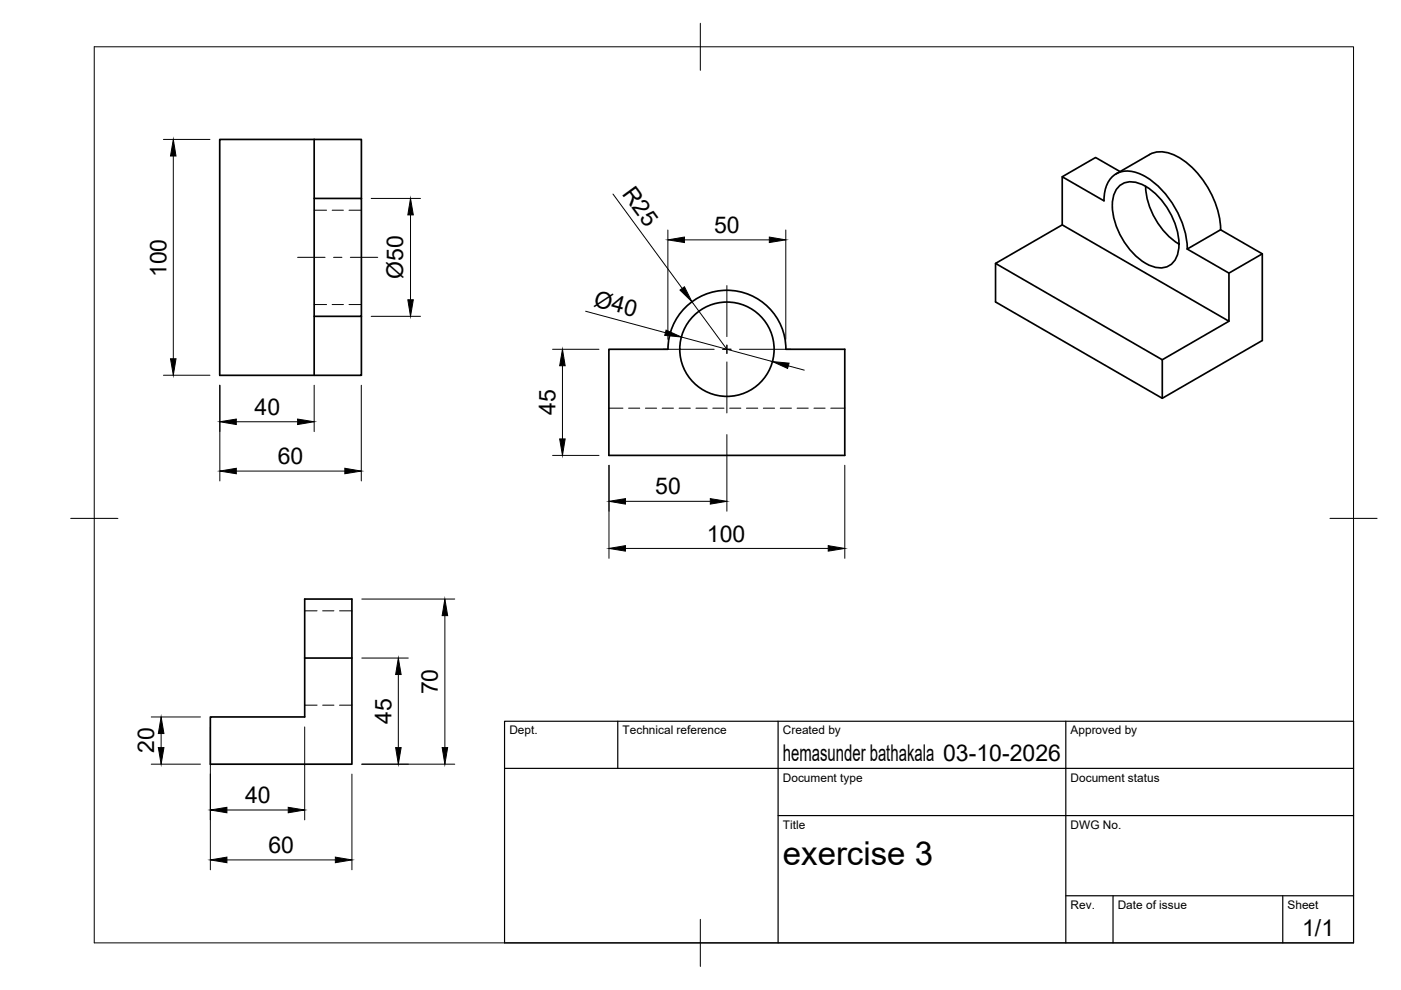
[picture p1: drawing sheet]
<svg xmlns="http://www.w3.org/2000/svg" width="297mm" height="210mm" viewBox="0 0 297 210" stroke-linecap="round" stroke-linejoin="round" font-family="sans-serif">
<!-- layer: Visible -->
<g fill="none" stroke="#000" stroke-width=".36">
<path d="M66.6 29.6h10v12.5M66.6 29.6h-20v50h30v-12.5M66.6 29.6v12.5M225.2 37.5l8.9 5.1a5.9 5.9 0 0 1 3.4-6.1 7.5 7.5 0 0 1 6.4 1.6 19.8 19.8 0 0 1 7.8 14.7l8.9 5.1v10.2l-35.4-20.4zM236.6 36.9l7.1-4.1a6.6 6.6 0 0 1 6.9 1 19.7 19.7 0 0 1 8.2 14.9M237 39.8a4 4 0 0 1 4.9-.8 15 15 0 0 1 8 13.9 4 4 0 0 1-6 3.4 15 15 0 0 1-8-13.9l.2-1zM237.5 36.4l-5.2-3-7.1 4.1M242.9 39.5a15.6 15.6 0 0 0 7.1 12.2M66.6 42.1h10v25h-10zM225.2 47.7l-14.1 8.2 35.3 20.4v8.1M251.7 52.8l7.1-4.1 8.8 5.1v18.4l-21.2 12.2-35.3-20.4v-8.1M267.6 53.8l-7 4.1"/>
<path d="M66.6 67.1v12.5M166.6 74a12.5 12.5 0 0 0-12.5-12.5 12.5 12.5 0 0 0-12.5 12.5l-12.5 .1v22.5h50v-22.5h-12.5M260.6 68.1l-14.2 8.2M64.6 139.5v-12.5h10v12.5M44.6 152h20v-12.5h10v22.5h-30z"/>
<circle cx="154.1" cy="74" r="10"/>
</g>
<!-- layer: Hidden -->
<g fill="none" stroke="#000" stroke-width=".21">
<path d="M66.6 44.6h2.6M70.4 44.6h2.4M74 44.6h2.6M66.6 64.6h2.6M70.4 64.6h2.4M74 64.6h2.6M129.1 86.5h3M133.3 86.5h2.3M136.8 86.5h2.4M140.4 86.5h2.4M144 86.5h2.4M147.6 86.5h2.3"/>
<path d="M151.1 86.5h2.4M154.7 86.5h2.4M158.3 86.5h2.4M161.8 86.5h2.4M165.4 86.5h2.4M169 86.5h2.4M172.6 86.5h2.3M176.1 86.5h3M64.6 129.5h2.6M68.4 129.5h2.4M72 129.5h2.6M64.6 149.5h2.6"/>
<path d="M68.4 149.5h2.4M72 149.5h2.6"/>
</g>
<!-- layer: BORDER -->
<path d="M20 9.9h267v190h-267zM148.5 4.9v10M15 109.9h10M282 109.9h10M148.5 194.9v10" fill="none" stroke="#000" stroke-width=".21"/>
<!-- layer: TITLEBLOCK -->
<path d="M107 152.9h180v47h-180zM131 152.9v10M165 152.9v47M226 152.9v47M107 162.9h180M165 172.9h122M226 189.9h61M236 189.9v10M272 189.9v10" fill="none" stroke="#000" stroke-width=".25"/>
<!-- layer: Smart Centers -->
<path d="M63.1 54.6h5.8M70.7 54.6h1.8M74.3 54.6h5.8M140.6 74.1h10.8M153.2 74.1h1.8M154.1 60.6v10.8M154.1 73.2v1.7M154.1 76.7v10.9M156.8 74.1h10.8" fill="none" stroke="#000" stroke-width=".21"/>
<!-- layer: FD_Dimensions -->
<g fill="none" stroke="#000" stroke-width=".21">
<path d="M34.6 29.6h9.9M36.7 33.1v43M78.7 42.1h10.5M87 45.6v18M130 41.1l14.7 20.1M141.6 48.8v23.2M145.1 50.9h18M166.6 48.8v23.2M34.6 79.6h9.9M78.7 67.1h10.5M117.2 74.1h9.8M119.3 77.5v15.6"/>
<path d="M124.2 66l16.9 4.5M144.5 71.5l19.3 5.2M146.7 64l7.4 10.1M167.2 77.6l3.3 .9M46.6 81.7v20.3M50.1 99.9h23M50.1 89.4h13M66.6 81.7v9.8M76.6 81.7v20.3M117.2 96.6h9.8M129.1 98.7v19.7M154.1 92.2v16.2"/>
<path d="M179.1 98.7v19.7M132.6 116.3h43M132.6 106.3h18M76.7 127h19.7M76.7 139.5h9.9M94.3 130.5v28M32.1 152h10.4M34.2 155.5v3M44.6 154.1v30.3M64.6 154.1v19.7M84.5 143v15.5M32.1 162h10.4"/>
<path d="M48.1 171.7h13M74.6 164.1v20.3M76.7 162h19.7M48.1 182.3h23"/>
</g>
<g fill="#000" stroke="#000" stroke-width=".21">
<path d="M36.7 29.6l.6 3.5h-1.1zM87 42.1l.6 3.5h-1.1zM141.6 50.9l3.5-.6v1.1zM163.1 50.3l3.5 .6-3.5 .5zM36.2 76.1h1.1l-.6 3.5zM86.5 63.6h1.1l-.6 3.5zM119.3 74.1l.5 3.4h-1.1zM141.2 70l3.3 1.5-3.6-.4zM144.2 61.5l.9-.7 1.6 3.2zM163.8 76.7l3.5 .3-.3 1.1zM46.6 99.9l3.5-.6v1.1zM46.6 89.4l3.5-.5v1.1z"/>
<path d="M63.1 88.9l3.5 .5-3.5 .6zM73.1 99.3l3.5 .6-3.5 .5zM118.7 93.1h1.1l-.5 3.5zM129.1 116.3l3.5-.6v1.2zM129.1 106.3l3.5-.6v1.2zM150.6 105.7l3.5 .6-3.5 .6zM175.6 115.7l3.5 .6-3.5 .6zM94.3 127l.6 3.5h-1.2zM33.6 158.5h1.2l-.6 3.5zM34.2 152l.6 3.5h-1.2zM83.9 158.5h1.1l-.5 3.5zM84.5 139.5l.5 3.5h-1.1z"/>
<path d="M93.7 158.5h1.2l-.6 3.5zM44.6 171.7l3.5-.5v1.1zM61.1 171.2l3.5 .5-3.5 .6zM44.6 182.3l3.5-.6v1.2zM71.1 181.7l3.5 .6-3.5 .6z"/>
</g>
<text font-size="7" x="166" y="183.4">exercise 3</text>
<g font-size="4.9">
<text x="131.7" y="41.1" transform="rotate(54 131.7 41.1)">R25</text>
<text x="151.4" y="49.4">50</text>
<text x="35.3" y="58.8" transform="rotate(-90 35.3 58.8)">100</text>
<text x="85.5" y="59.2" transform="rotate(-90 85.5 59.2)">Ø50</text>
<text x="125.7" y="64.8" transform="rotate(15 125.7 64.8)">Ø40</text>
<text x="54" y="88">40</text>
<text x="117.8" y="88" transform="rotate(-90 117.8 88)">45</text>
<text x="58.9" y="98.4">60</text>
<text x="138.9" y="104.8">50</text>
<text x="149.9" y="114.8">100</text>
<text x="92.9" y="147.2" transform="rotate(-90 92.9 147.2)">70</text>
<text x="83" y="153.4" transform="rotate(-90 83 153.4)">45</text>
<text x="32.7" y="159.7" transform="rotate(-90 32.7 159.7)">20</text>
<text x="166" y="161.4">hemasunder bathakala 03-10-2026</text>
<text x="52" y="170.3">40</text>
<text x="56.9" y="180.9">60</text>
<text x="276.1" y="198.6">1/1</text>
</g>
<g font-size="2.5">
<text x="108" y="155.7">Dept.</text>
<text x="132" y="155.7">Technical reference</text>
<text x="166" y="155.7">Created by</text>
<text x="227" y="155.7">Approved by</text>
<text x="166" y="165.7">Document type</text>
<text x="227" y="165.7">Document status</text>
<text x="166" y="175.7">Title</text>
<text x="227" y="175.7">DWG No.</text>
<text x="227" y="192.7">Rev.</text>
<text x="237" y="192.7">Date of issue</text>
<text x="273" y="192.7">Sheet</text>
</g>
</svg>
